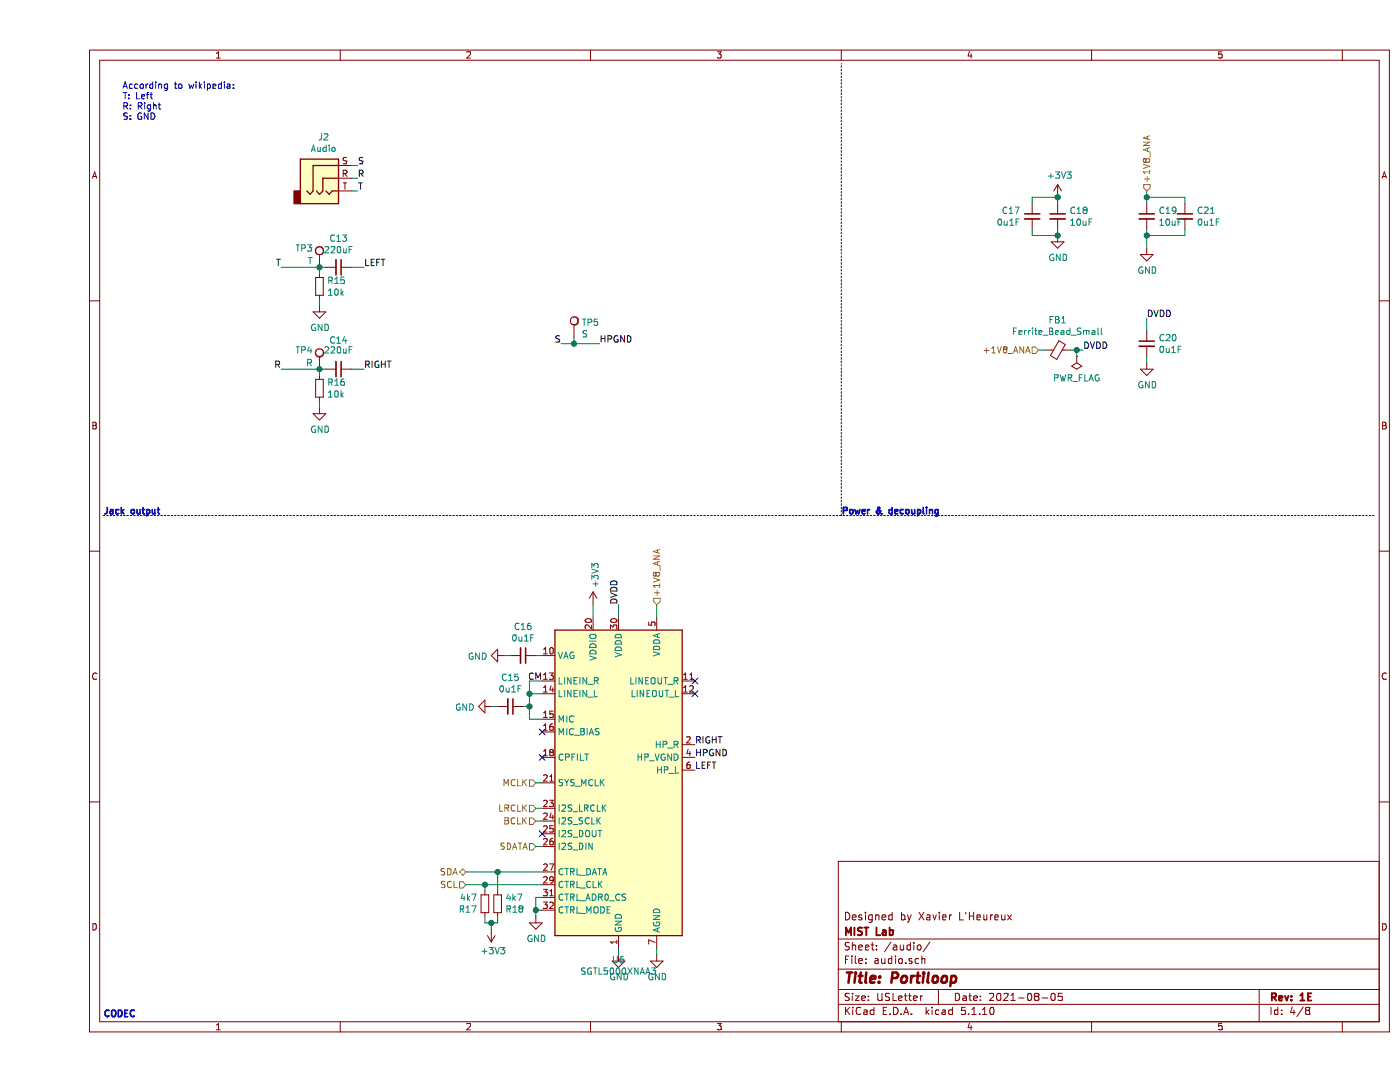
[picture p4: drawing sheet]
EESchema Schematic File Version 4
EELAYER 30 0
EELAYER END
$Descr USLetter 11000 8500
encoding utf-8
Sheet 4 8
Title "Portiloop"
Date "2021-08-05"
Rev "1E"
Comp "MIST Lab"
Comment1 "Designed by Xavier L'Heureux"
Comment2 ""
Comment3 ""
Comment4 ""
$EndDescr
Text Notes 650  950  0    50   ~ 0
According to wikipedia:\nT: Left\nR: Right\nS: GND
Text Label 4100 2700 2    50   ~ 0
S
Text Label 2550 2100 0    50   ~ 0
LEFT
Text Label 2500 1300 0    50   ~ 0
S
Text Label 2500 1400 0    50   ~ 0
R
Text Label 2500 1500 0    50   ~ 0
T
Wire Wire Line
	2500 1500 2450 1500
Wire Wire Line
	2450 1400 2500 1400
Wire Wire Line
	2500 1300 2450 1300
$Comp
L Device:C_Small C13
U 1 1
P 2350 2100
F 0 "C13" V 2121 2100 50  0000 C CNN
F 1 "220uF" V 2212 2100 50  0000 C CNN
F 2 "Capacitor_SMD:C_1210_3225Metric" H 2350 2100 50  0001 C CNN
F 3 "~" H 2350 2100 50  0001 C CNN
	1    2350 2100
	0    1    1    0   
$EndComp
$Comp
L Device:R_Small R15
U 1 1
P 2200 2250
F 0 "R15" H 2259 2296 50  0000 L CNN
F 1 "10k" H 2259 2205 50  0000 L CNN
F 2 "Resistor_SMD:R_0603_1608Metric" H 2200 2250 50  0001 C CNN
F 3 "~" H 2200 2250 50  0001 C CNN
	1    2200 2250
	1    0    0    -1  
$EndComp
Wire Wire Line
	2200 2150 2200 2100
Wire Wire Line
	2200 2100 2250 2100
Connection ~ 2200 2100
Wire Wire Line
	2200 2400 2200 2350
$Comp
L Connector:TestPoint TP3
U 1 1
P 2200 2100
F 0 "TP3" H 2150 2250 50  0000 R CNN
F 1 "T" H 2150 2150 50  0000 R CNN
F 2 "TestPoint:TestPoint_Pad_D1.0mm" H 2400 2100 50  0001 C CNN
F 3 "~" H 2400 2100 50  0001 C CNN
	1    2200 2100
	1    0    0    -1  
$EndComp
Wire Wire Line
	1900 2100 2200 2100
Text Label 1900 2900 2    50   ~ 0
R
Text Label 2550 2900 0    50   ~ 0
RIGHT
$Comp
L Device:C_Small C14
U 1 1
P 2350 2900
F 0 "C14" V 2121 2900 50  0000 C CNN
F 1 "220uF" V 2200 2900 50  0000 C CNN
F 2 "Capacitor_SMD:C_1210_3225Metric" H 2350 2900 50  0001 C CNN
F 3 "~" H 2350 2900 50  0001 C CNN
	1    2350 2900
	0    1    1    0   
$EndComp
$Comp
L Device:R_Small R16
U 1 1
P 2200 3050
F 0 "R16" H 2259 3096 50  0000 L CNN
F 1 "10k" H 2259 3005 50  0000 L CNN
F 2 "Resistor_SMD:R_0603_1608Metric" H 2200 3050 50  0001 C CNN
F 3 "~" H 2200 3050 50  0001 C CNN
	1    2200 3050
	1    0    0    -1  
$EndComp
Wire Wire Line
	2200 2950 2200 2900
Wire Wire Line
	2200 2900 2250 2900
Connection ~ 2200 2900
Wire Wire Line
	2200 3200 2200 3150
$Comp
L Connector:TestPoint TP5
U 1 1
P 4200 2650
F 0 "TP5" H 4258 2768 50  0000 L CNN
F 1 "S" H 4258 2677 50  0000 L CNN
F 2 "TestPoint:TestPoint_Pad_D1.0mm" H 4400 2650 50  0001 C CNN
F 3 "~" H 4400 2650 50  0001 C CNN
	1    4200 2650
	1    0    0    -1  
$EndComp
Wire Wire Line
	4200 2700 4400 2700
Connection ~ 4200 2700
Wire Wire Line
	1900 2900 2200 2900
$Comp
L Connector:TestPoint TP4
U 1 1
P 2200 2900
F 0 "TP4" H 2150 3050 50  0000 R CNN
F 1 "R" H 2150 2950 50  0000 R CNN
F 2 "TestPoint:TestPoint_Pad_D1.0mm" H 2400 2900 50  0001 C CNN
F 3 "~" H 2400 2900 50  0001 C CNN
	1    2200 2900
	1    0    0    -1  
$EndComp
$Comp
L Connector:AudioJack3 J2
U 1 1
P 2250 1400
F 0 "J2" H 2232 1725 50  0000 C CNN
F 1 "Audio" H 2232 1634 50  0000 C CNN
F 2 "Connector_Audio:Jack_3.5mm_CUI_SJ1-3533NG_Horizontal" H 2250 1400 50  0001 C CNN
F 3 "~" H 2250 1400 50  0001 C CNN
	1    2250 1400
	1    0    0    -1  
$EndComp
Text Notes 500  4050 0    50   ~ 10
Jack output
Text HLabel 4850 4750 1    50   Input ~ 0
+1V8_ANA
Text HLabel 3350 6850 0    50   BiDi ~ 0
SDA
Text HLabel 3350 6950 0    50   Input ~ 0
SCL
$Comp
L Device:R_Small R18
U 1 1
P 3600 7100
F 0 "R18" H 3659 7146 50  0000 L CNN
F 1 "4k7" H 3659 7055 50  0000 L CNN
F 2 "Resistor_SMD:R_0201_0603Metric" H 3600 7100 50  0001 C CNN
F 3 "~" H 3600 7100 50  0001 C CNN
	1    3600 7100
	1    0    0    1   
$EndComp
$Comp
L Device:R_Small R17
U 1 1
P 3500 7100
F 0 "R17" H 3442 7146 50  0000 R CNN
F 1 "4k7" H 3442 7055 50  0000 R CNN
F 2 "Resistor_SMD:R_0201_0603Metric" H 3500 7100 50  0001 C CNN
F 3 "~" H 3500 7100 50  0001 C CNN
	1    3500 7100
	1    0    0    1   
$EndComp
Wire Wire Line
	3550 7300 3550 7250
Wire Wire Line
	3550 7250 3500 7250
Wire Wire Line
	3500 7250 3500 7200
Wire Wire Line
	3600 7200 3600 7250
Wire Wire Line
	3600 7250 3550 7250
Connection ~ 3550 7250
Text Label 5150 6050 0    50   ~ 0
LEFT
Text Label 5150 5850 0    50   ~ 0
RIGHT
Text Notes 6300 4050 0    50   ~ 10
Power & decoupling
$Comp
L power:GND #PWR037
U 1 1
P 8000 1850
F 0 "#PWR037" H 8000 1600 50  0001 C CNN
F 1 "GND" H 8005 1677 50  0000 C CNN
F 2 "" H 8000 1850 50  0001 C CNN
F 3 "" H 8000 1850 50  0001 C CNN
	1    8000 1850
	1    0    0    -1  
$EndComp
$Comp
L Device:C_Small C18
U 1 1
P 8000 1700
F 0 "C18" H 8092 1746 50  0000 L CNN
F 1 "10uF" H 8092 1655 50  0000 L CNN
F 2 "Capacitor_SMD:C_0603_1608Metric" H 8000 1700 50  0001 C CNN
F 3 "~" H 8000 1700 50  0001 C CNN
	1    8000 1700
	1    0    0    -1  
$EndComp
Wire Wire Line
	8000 1800 8000 1850
Wire Wire Line
	8000 1600 8000 1550
$Comp
L Device:C_Small C19
U 1 1
P 8700 1700
F 0 "C19" H 8792 1746 50  0000 L CNN
F 1 "10uF" H 8792 1655 50  0000 L CNN
F 2 "Capacitor_SMD:C_0603_1608Metric" H 8700 1700 50  0001 C CNN
F 3 "~" H 8700 1700 50  0001 C CNN
	1    8700 1700
	1    0    0    -1  
$EndComp
Wire Wire Line
	8700 1800 8700 1850
Text HLabel 8700 1500 1    50   Input ~ 0
+1V8_ANA
Wire Wire Line
	8700 1500 8700 1550
$Comp
L Device:C_Small C21
U 1 1
P 9000 1700
F 0 "C21" H 9092 1746 50  0000 L CNN
F 1 "0u1F" H 9092 1655 50  0000 L CNN
F 2 "Capacitor_SMD:C_0201_0603Metric" H 9000 1700 50  0001 C CNN
F 3 "~" H 9000 1700 50  0001 C CNN
	1    9000 1700
	1    0    0    -1  
$EndComp
$Comp
L Device:C_Small C20
U 1 1
P 8700 2700
F 0 "C20" H 8792 2746 50  0000 L CNN
F 1 "0u1F" H 8792 2655 50  0000 L CNN
F 2 "Capacitor_SMD:C_0201_0603Metric" H 8700 2700 50  0001 C CNN
F 3 "~" H 8700 2700 50  0001 C CNN
	1    8700 2700
	1    0    0    -1  
$EndComp
$Comp
L Device:C_Small C16
U 1 1
P 3800 5150
F 0 "C16" V 3571 5150 50  0000 C CNN
F 1 "0u1F" V 3662 5150 50  0000 C CNN
F 2 "Capacitor_SMD:C_0201_0603Metric" H 3800 5150 50  0001 C CNN
F 3 "~" H 3800 5150 50  0001 C CNN
	1    3800 5150
	0    1    1    0   
$EndComp
Connection ~ 8700 1850
Wire Wire Line
	9000 1850 9000 1800
Wire Wire Line
	9000 1850 8700 1850
Wire Wire Line
	8700 2800 8700 2850
Wire Wire Line
	8700 1550 9000 1550
Connection ~ 8700 1550
Wire Wire Line
	8700 1550 8700 1600
Wire Wire Line
	9000 1550 9000 1600
Wire Wire Line
	8700 1850 8700 1950
Text HLabel 3900 6650 0    50   Input ~ 0
SDATA
Text HLabel 3900 6350 0    50   Input ~ 0
LRCLK
Text HLabel 3900 6450 0    50   Input ~ 0
BCLK
Wire Notes Line
	500  4050 10500 4050
$Comp
L power:GND #PWR038
U 1 1
P 8700 1950
F 0 "#PWR038" H 8700 1700 50  0001 C CNN
F 1 "GND" H 8705 1777 50  0000 C CNN
F 2 "" H 8700 1950 50  0001 C CNN
F 3 "" H 8700 1950 50  0001 C CNN
	1    8700 1950
	1    0    0    -1  
$EndComp
$Comp
L power:GND #PWR027
U 1 1
P 2200 2400
F 0 "#PWR027" H 2200 2150 50  0001 C CNN
F 1 "GND" H 2205 2227 50  0000 C CNN
F 2 "" H 2200 2400 50  0001 C CNN
F 3 "" H 2200 2400 50  0001 C CNN
	1    2200 2400
	1    0    0    -1  
$EndComp
$Comp
L power:GND #PWR028
U 1 1
P 2200 3200
F 0 "#PWR028" H 2200 2950 50  0001 C CNN
F 1 "GND" H 2205 3027 50  0000 C CNN
F 2 "" H 2200 3200 50  0001 C CNN
F 3 "" H 2200 3200 50  0001 C CNN
	1    2200 3200
	1    0    0    -1  
$EndComp
Wire Wire Line
	2450 2100 2550 2100
Wire Wire Line
	2450 2900 2550 2900
Text Label 1900 2100 2    50   ~ 0
T
Wire Wire Line
	4100 2700 4200 2700
$Comp
L Device:C_Small C17
U 1 1
P 7800 1700
F 0 "C17" H 7709 1746 50  0000 R CNN
F 1 "0u1F" H 7709 1655 50  0000 R CNN
F 2 "Capacitor_SMD:C_0201_0603Metric" H 7800 1700 50  0001 C CNN
F 3 "~" H 7800 1700 50  0001 C CNN
	1    7800 1700
	1    0    0    -1  
$EndComp
Text Label 3950 5350 2    50   ~ 0
CM
$Comp
L power:+3V3 #PWR036
U 1 1
P 8000 1550
F 0 "#PWR036" H 8000 1400 50  0001 C CNN
F 1 "+3V3" H 8015 1723 50  0000 C CNN
F 2 "" H 8000 1550 50  0001 C CNN
F 3 "" H 8000 1550 50  0001 C CNN
	1    8000 1550
	1    0    0    -1  
$EndComp
$Comp
L power:+3V3 #PWR030
U 1 1
P 3550 7300
F 0 "#PWR030" H 3550 7150 50  0001 C CNN
F 1 "+3V3" H 3565 7473 50  0000 C CNN
F 2 "" H 3550 7300 50  0001 C CNN
F 3 "" H 3550 7300 50  0001 C CNN
	1    3550 7300
	1    0    0    1   
$EndComp
$Comp
L power:+3V3 #PWR033
U 1 1
P 4350 4750
F 0 "#PWR033" H 4350 4600 50  0001 C CNN
F 1 "+3V3" V 4365 4878 50  0000 L CNN
F 2 "" H 4350 4750 50  0001 C CNN
F 3 "" H 4350 4750 50  0001 C CNN
	1    4350 4750
	1    0    0    -1  
$EndComp
Wire Wire Line
	7800 1600 7800 1550
Wire Wire Line
	7800 1550 8000 1550
Connection ~ 8000 1550
Wire Wire Line
	8000 1850 7800 1850
Wire Wire Line
	7800 1850 7800 1800
Connection ~ 8000 1850
Wire Notes Line
	6300 4050 6300 500 
Text HLabel 3900 6150 0    50   Input ~ 0
MCLK
Text Label 5150 5950 0    50   ~ 0
HPGND
Text Label 4400 2700 0    50   ~ 0
HPGND
NoConn ~ 5150 5350
NoConn ~ 5150 5450
Wire Wire Line
	4350 4850 4350 4750
Text HLabel 7850 2750 0    50   Input ~ 0
+1V8_ANA
$Comp
L Device:Ferrite_Bead_Small FB1
U 1 1
P 8000 2750
F 0 "FB1" V 7763 2750 50  0000 C CNN
F 1 "Ferrite_Bead_Small" V 7854 2750 50  0000 C CNN
F 2 "Resistor_SMD:R_0603_1608Metric" V 7930 2750 50  0001 C CNN
F 3 "~" H 8000 2750 50  0001 C CNN
	1    8000 2750
	0    1    1    0   
$EndComp
Wire Wire Line
	7900 2750 7850 2750
Text Label 8200 2750 0    50   ~ 0
DVDD
Text Label 8700 2500 0    50   ~ 0
DVDD
Wire Wire Line
	8700 2500 8700 2600
$Comp
L power:GND #PWR039
U 1 1
P 8700 2850
F 0 "#PWR039" H 8700 2600 50  0001 C CNN
F 1 "GND" H 8705 2677 50  0000 C CNN
F 2 "" H 8700 2850 50  0001 C CNN
F 3 "" H 8700 2850 50  0001 C CNN
	1    8700 2850
	1    0    0    -1  
$EndComp
Text Label 4550 4750 1    50   ~ 0
DVDD
Wire Wire Line
	4550 4750 4550 4850
Wire Wire Line
	4850 4750 4850 4850
Wire Wire Line
	3350 6950 3500 6950
Wire Wire Line
	3350 6850 3600 6850
Wire Wire Line
	3500 7000 3500 6950
Connection ~ 3500 6950
Wire Wire Line
	3600 7000 3600 6850
Connection ~ 3600 6850
NoConn ~ 3950 6550
Wire Wire Line
	4200 2650 4200 2700
$Comp
L power:GND #PWR031
U 1 1
P 3650 5150
F 0 "#PWR031" H 3650 4900 50  0001 C CNN
F 1 "GND" V 3655 5022 50  0000 R CNN
F 2 "" H 3650 5150 50  0001 C CNN
F 3 "" H 3650 5150 50  0001 C CNN
	1    3650 5150
	0    1    1    0   
$EndComp
Wire Wire Line
	3650 5150 3700 5150
Wire Wire Line
	3900 5150 3950 5150
Wire Wire Line
	3900 6650 3950 6650
Wire Wire Line
	3950 6450 3900 6450
Wire Wire Line
	3900 6350 3950 6350
Wire Wire Line
	3950 6150 3900 6150
$Comp
L power:GND #PWR035
U 1 1
P 4850 7500
F 0 "#PWR035" H 4850 7250 50  0001 C CNN
F 1 "GND" H 4855 7327 50  0000 C CNN
F 2 "" H 4850 7500 50  0001 C CNN
F 3 "" H 4850 7500 50  0001 C CNN
	1    4850 7500
	1    0    0    -1  
$EndComp
Wire Wire Line
	4850 7500 4850 7450
NoConn ~ 3950 5750
$Comp
L power:GND #PWR029
U 1 1
P 3550 5550
F 0 "#PWR029" H 3550 5300 50  0001 C CNN
F 1 "GND" V 3555 5422 50  0000 R CNN
F 2 "" H 3550 5550 50  0001 C CNN
F 3 "" H 3550 5550 50  0001 C CNN
	1    3550 5550
	0    1    1    0   
$EndComp
Wire Wire Line
	3550 5550 3600 5550
Wire Wire Line
	3850 5350 3950 5350
Wire Wire Line
	3950 5450 3850 5450
Connection ~ 3850 5450
Wire Wire Line
	3850 5450 3850 5350
Wire Wire Line
	3850 5650 3950 5650
Wire Wire Line
	3850 5450 3850 5550
Wire Wire Line
	3800 5550 3850 5550
Connection ~ 3850 5550
Wire Wire Line
	3850 5550 3850 5650
Text Notes 500  8000 0    50   ~ 10
CODEC
$Comp
L power:PWR_FLAG #FLG02
U 1 1
P 8150 2800
F 0 "#FLG02" H 8150 2875 50  0001 C CNN
F 1 "PWR_FLAG" H 8150 2973 50  0000 C CNN
F 2 "" H 8150 2800 50  0001 C CNN
F 3 "~" H 8150 2800 50  0001 C CNN
	1    8150 2800
	-1   0    0    1   
$EndComp
Wire Wire Line
	8100 2750 8150 2750
Wire Wire Line
	8150 2750 8150 2800
Connection ~ 8150 2750
Wire Wire Line
	8150 2750 8200 2750
$Comp
L Audio:SGTL5000XNAA3 U6
U 1 1
P 4550 6150
F 0 "U6" H 4550 4761 50  0000 C CNN
F 1 "SGTL5000XNAA3" H 4550 4670 50  0000 C CNN
F 2 "Package_DFN_QFN:QFN-32-1EP_5x5mm_P0.5mm_EP3.6x3.6mm" H 4550 6150 50  0001 C CNN
F 3 "https://www.nxp.com/docs/en/data-sheet/SGTL5000.pdf" H 4550 6150 50  0001 C CNN
	1    4550 6150
	1    0    0    -1  
$EndComp
Wire Wire Line
	3500 6950 3950 6950
Wire Wire Line
	3600 6850 3950 6850
$Comp
L power:GND #PWR034
U 1 1
P 4550 7500
F 0 "#PWR034" H 4550 7250 50  0001 C CNN
F 1 "GND" H 4555 7327 50  0000 C CNN
F 2 "" H 4550 7500 50  0001 C CNN
F 3 "" H 4550 7500 50  0001 C CNN
	1    4550 7500
	1    0    0    -1  
$EndComp
Wire Wire Line
	4550 7500 4550 7450
NoConn ~ 3950 5950
$Comp
L power:GND #PWR032
U 1 1
P 3900 7200
F 0 "#PWR032" H 3900 6950 50  0001 C CNN
F 1 "GND" H 3905 7027 50  0000 C CNN
F 2 "" H 3900 7200 50  0001 C CNN
F 3 "" H 3900 7200 50  0001 C CNN
	1    3900 7200
	1    0    0    -1  
$EndComp
Wire Wire Line
	3900 7200 3900 7150
Wire Wire Line
	3900 7050 3950 7050
Wire Wire Line
	3950 7150 3900 7150
Connection ~ 3900 7150
Wire Wire Line
	3900 7150 3900 7050
$Comp
L Device:C_Small C15
U 1 1
P 3700 5550
F 0 "C15" V 3471 5550 50  0000 C CNN
F 1 "0u1F" V 3562 5550 50  0000 C CNN
F 2 "Capacitor_SMD:C_0201_0603Metric" H 3700 5550 50  0001 C CNN
F 3 "~" H 3700 5550 50  0001 C CNN
	1    3700 5550
	0    1    1    0   
$EndComp
$EndSCHEMATC
